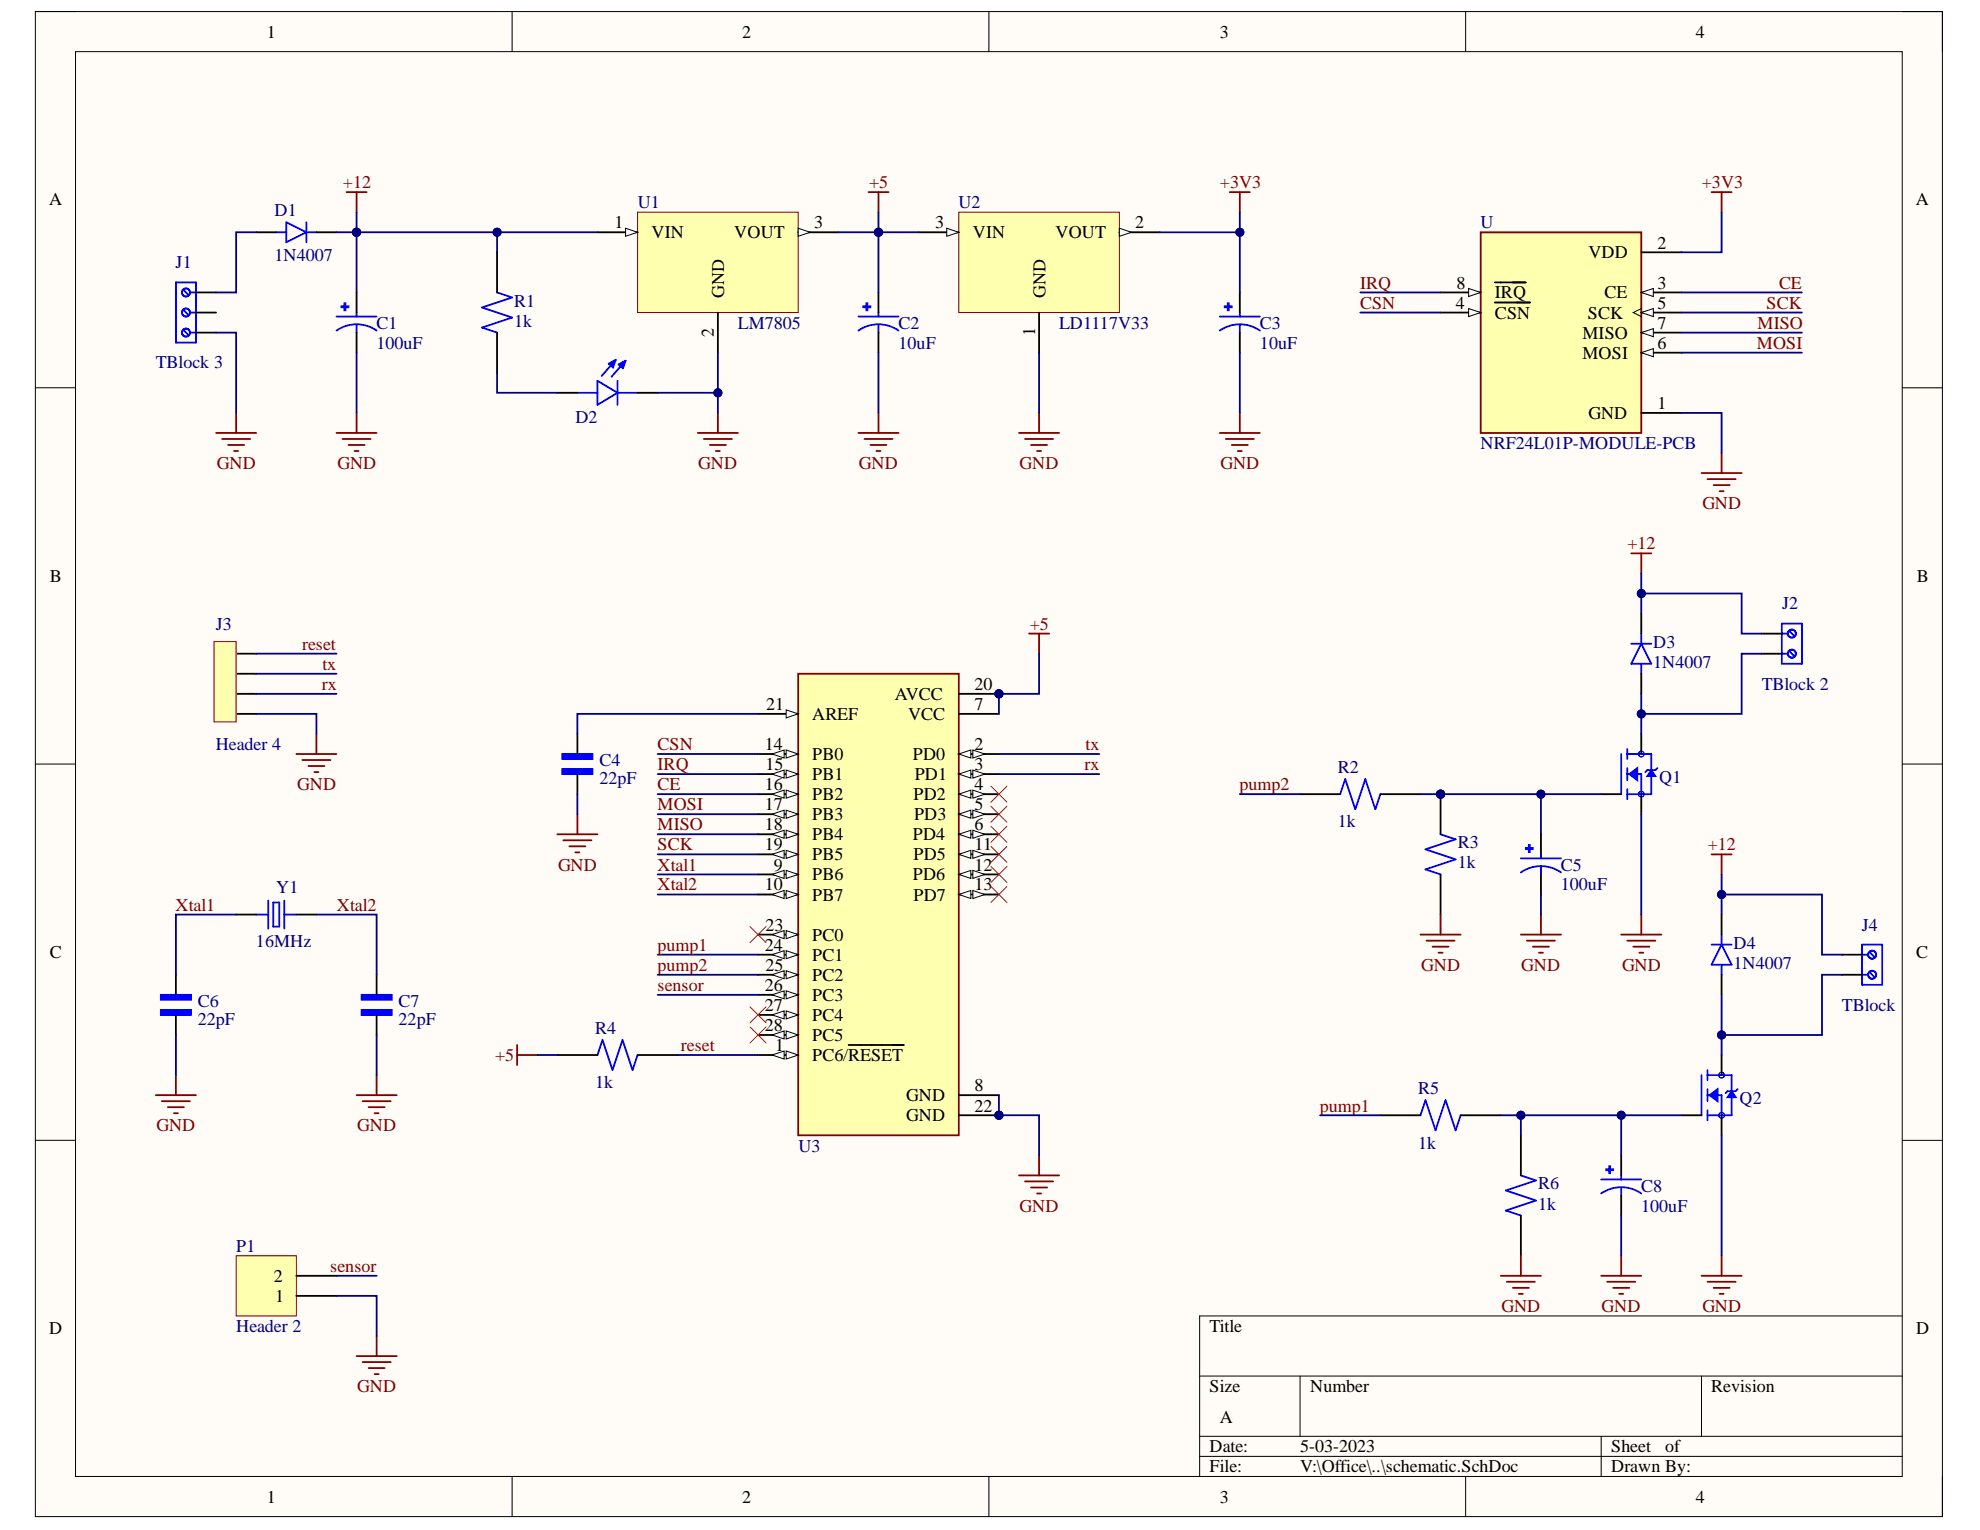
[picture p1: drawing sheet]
# Altium project Chuma_circuit2.PrjPcb
1 sheet, 30 parts. Net scope: global (net labels, ports and power ports of the same name join across sheets).
Board file: PCB_layout.PcbDoc

## Sheet schematic.SchDoc
size A; SheetNumber: 1; SheetTotal: 1

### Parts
C1  100uF  [CAPPRD500W50D500H1100]
C2  10uF  [CAPPRD500W50D500H1100]
C3  10uF  [CAPPRD500W50D500H1100]
C4  22pF  [CAPRB500W50L450T300H550]
C5  100uF  [CAPPRD500W50D500H1100]
C6  22pF  [CAPRB500W50L450T300H550]
C7  22pF  [CAPRB500W50L450T300H550]
C8  100uF  [CAPPRD500W50D500H1100]
D1  1N4007  [DIOAD1060W80L520D270]
D2  L08R5000Q1  [LEDRD254W57D500H1070]  (value not drawn)
D3  1N4007  [DIOAD1060W80L520D270]
D4  1N4007  [DIOAD1060W80L520D270]
J1  TBlock 3  [691214110003]
J2  TBlock 2  [691111710002]
J3  Header 4  [SULLINS_PPTC041LFBN-RC]
J4  TBlock  [691111710002]
P1  Header 2  [HDR1X2]
Q1  N-Channel mosfet  [TO254P1052X465X1989-3]  (value not drawn)
Q2  N-Channel mosfet  [TO254P1052X465X1989-3]  (value not drawn)
R1  1k  [RESAD1100W55L680D260]
R2  1k  [RESAD1100W55L680D260]
R3  1k  [RESAD1100W55L680D260]
R4  1k  [RESAD1100W55L680D260]
R5  1k  [RESAD1100W55L680D260]
R6  1k  [RESAD1100W55L680D260]
U  NRF24L01P-MODULE-PCB  [XCVR_NRF24L01P-MODULE-PCB]
U1  LM7805  [TO255P1020X450X1968-3]
U2  LD1117V33  [TO255P1020X450X1968-3]
U3  ATMEGA328P-PU  [DIP794W46P254L2967H457Q28B]  (value not drawn)
Y1  16MHz  [XTAL_ECS-160-20-4X]

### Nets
+3V3: C3.P U.2(VDD) U2.2(VOUT)
+5: C2.P R4.2 U1.3(VOUT) U2.3(VIN) U3.7(VCC) U3.20(AVCC)
+12: C1.P D1.C D3.C D4.C J2.1 J4.1 R1.2 U1.1(VIN)
GND: C1.N C2.N C3.N C4.1 C5.N C6.1 C7.1 C8.N D2.C J1.1 J3.4 P1.1 Q1.3(S) Q2.3(S) R3.2 R6.2 U.1(GND) U1.2(GND) U2.1(GND) U3.8(GND) U3.22(GND)
CE: U.3(CE) U3.16(PB2)
CSN: U.4(~{CSN}) U3.14(PB0)
IRQ: U.8(~{IRQ}) U3.15(PB1)
MISO: U.7(MISO) U3.18(PB4)
MOSI: U.6(MOSI) U3.17(PB3)
pump1: R5.1 U3.24(PC1)
pump2: R2.1 U3.25(PC2)
reset: J3.1 R4.1 U3.1(PC6/~{RESET})
rx: J3.3 U3.3(PD1)
SCK: U.5(SCK) U3.19(PB5)
sensor: P1.2 U3.26(PC3)
tx: J3.2 U3.2(PD0)
Xtal1: C6.2 U3.9(PB6) Y1.1
Xtal2: C7.2 U3.10(PB7) Y1.2
NetC4_2: C4.2 U3.21(AREF)
NetC5_P: C5.P Q1.1(G) R2.2 R3.1
NetC8_P: C8.P Q2.1(G) R5.2 R6.1
NetD1_A: D1.A J1.3
NetD2_A: D2.A R1.1
NetD3_A: D3.A J2.2 Q1.2(D)
NetD4_A: D4.A J4.2 Q2.2(D)

Not connected (* = marked no-connect by the designer): J1 2; U3 4(PD2)* 5(PD3)* 6(PD4)* 11(PD5)* 12(PD6)* 13(PD7)* 23(PC0)* 27(PC4)* 28(PC5)*
